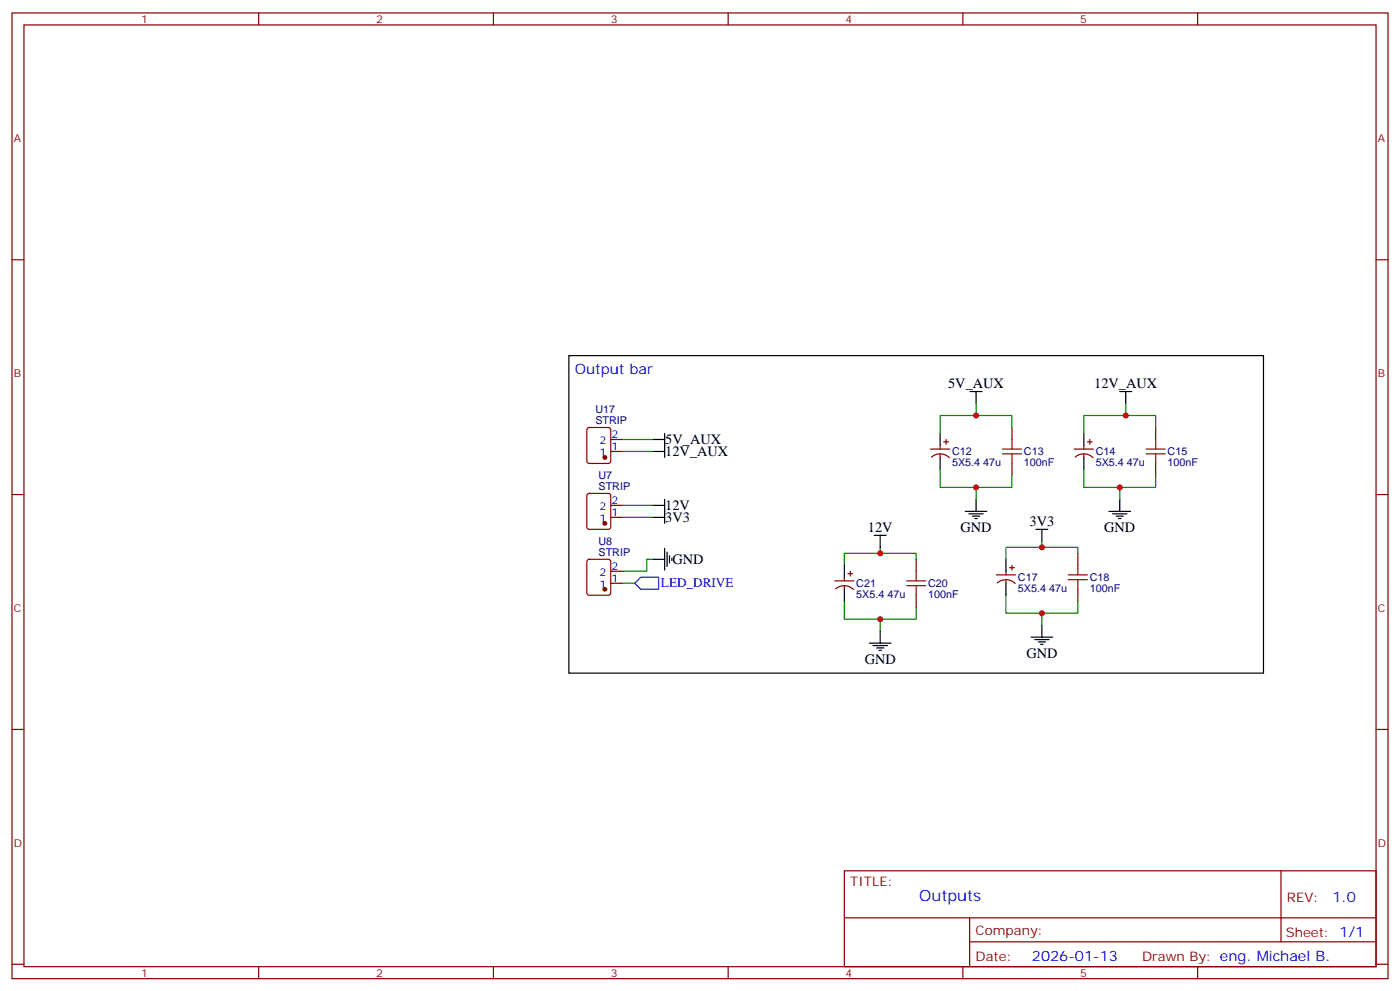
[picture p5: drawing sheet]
<svg xmlns="http://www.w3.org/2000/svg" width="412mm" height="292mm" viewBox="0 0 412 292" stroke-linecap="round" stroke-linejoin="round" font-family="sans-serif">
<g fill="none" stroke="#870000" stroke-width=".35">
<path d="M3.5 3.8h405.4v284.3h-405.4zM7.1 7.3h398.2v277.3h-398.2zM76.2 3.8v3.5M145.3 3.8v3.5M214.5 3.8v3.5M283.6 3.8v3.5M352.8 3.8v3.5M3.5 76.5h3.6M405.3 76.5h3.6M173.1 126.1l.5-.2h5.6l.7 .4v9.4l-.4 .7-5.9 .1-.7-.5v-9.4zM179.9 132.9h3.5M179.9 129.4h3.5"/>
<path d="M274.1 132.2h5.7M274.4 134.6a3.8 3.8 0 0 1 5.2 .2M276.9 131.2v1M276.9 133.6v1.1M278 130.1h1.4M278.7 129.4v1.4M298.1 125.9v3.5M298.1 136.5v3.5M316.4 132.2h5.7M316.7 134.6a3.8 3.8 0 0 1 5.3 .2M319.3 131.2v1M319.3 133.6v1.1"/>
<path d="M320.3 130.1h1.4M321 129.4v1.4M340.4 125.9v3.5M340.4 136.5v3.5M3.5 145.6h3.6M173.1 145.5l.5-.2h5.6l.7 .4v9.5l-.4 .6-5.9 .1-.7-.5v-9.4zM179.9 152.3h3.5M179.9 148.8h3.5M405.3 145.6h3.6M173.1 164.9l.5-.2h5.6l.7 .4v9.5l-.4 .6-5.9 .1-.7-.5v-9.4zM179.9 171.7h3.5M179.9 168.2h3.5"/>
<path d="M245.9 171h5.6M246.2 173.4a3.8 3.8 0 0 1 5.2 .2M248.7 170v1M248.7 172.4v1.1M249.8 168.9h1.4M250.5 168.2v1.4M269.9 164.7v3.5M269.9 175.3v3.5M293.5 169.3h5.7M293.8 171.6a3.8 3.8 0 0 1 5.2 .2M296.3 168.2v1.1M296.3 170.7v1"/>
<path d="M297.4 167.1h1.4M298.1 166.4v1.5M317.5 162.9v3.5M317.5 173.5v3.5M3.5 214.8h3.6M405.3 214.8h3.6M248.7 256.4h156.6v28.2h-156.6zM377.3 256.4v20.9M248.7 270.2h156.5M285.6 277.3h119.6M285.6 270.2v14.2M3.5 283.9h3.6"/>
<path d="M76.2 284.6v3.5M145.3 284.6v3.5M214.5 284.6v3.5M283.6 284.6v3.5M352.8 284.6v3.5M405.3 283.9h3.6"/>
</g>
<path d="M187 171.7l1.7-1.7h5.3v3.5h-5.3z" fill="none" stroke="#00f" stroke-width=".35"/>
<g fill="#870000" stroke="#870000" stroke-width=".35">
<circle cx="178.2" cy="134.7" r=".53"/>
<circle cx="178.2" cy="154.1" r=".53"/>
<circle cx="178.2" cy="173.5" r=".53"/>
</g>
<g fill="none" stroke="#000" stroke-width=".35">
<path d="M167.6 104.7h204.6v93.5h-204.6zM285.8 115.3h3.5M287.5 115.3v3.5M329.8 115.3h3.6M331.6 115.3v3.5M192.3 129.4h3.5M192.3 132.9h3.5M195.8 127.6v7.1M276.9 127.6v3.6M276.9 134.7v3.5M319.3 127.6v3.6M319.3 134.7v3.5"/>
<path d="M192.3 152.3h3.5M192.3 148.8h3.5M195.8 147v7.1M257.5 157.6h3.6M259.3 157.6v3.5M284.3 150.6h6.4M285.4 151.3h4.2M286.5 152h2.1M287.2 152.7h.7M287.5 147v3.6M305.2 155.9h3.5M306.9 155.9v3.5"/>
<path d="M326.7 150.6h6.3M327.7 151.3h4.3M328.8 152h2.1M329.5 152.7h.7M329.8 147v3.6M192.3 164.7h3.5M195.8 161.5v6.4M196.5 162.6v4.2M197.2 163.6v2.1M197.9 164.3v.7M248.7 166.4v3.6M248.7 173.5v3.5"/>
<path d="M296.3 164.7v3.5M296.3 171.7v3.6M256.1 189.4h6.4M257.2 190.1h4.2M258.2 190.8h2.1M258.9 191.5h.7M259.3 185.8v3.6M303.7 187.6h6.4M304.8 188.3h4.2M305.9 189h2.1M306.6 189.7h.7M306.9 184.1v3.5"/>
</g>
<g fill="none" stroke="#008700" stroke-width=".35">
<path d="M287.5 118.8v3.5M331.6 118.8v3.5h-12.3v5.3M183.4 129.4h8.9M183.4 132.9h8.9M276.9 138.2v5.3h21.2v-3.5M298.1 125.9v-3.6h-21.2v5.3M319.3 138.2v5.3h21.1v-3.5M331.6 122.3h8.8v3.6M183.4 148.8h8.9M183.4 152.3h8.9M287.5 143.5v3.5M306.9 159.4v1.7h-10.6v3.6"/>
<path d="M329.8 143.5v3.5M183.4 171.7h3.6M192.3 164.7h-1.8v3.5h-7.1M248.7 177v5.3h21.2v-3.5M259.3 162.9h10.6v1.8M259.3 161.1v1.8h-10.6v3.5M296.3 175.3v5.3h21.2v-3.6M306.9 161.1h10.6v1.8M259.3 182.3v3.5M306.9 180.6v3.5"/>
</g>
<g fill="none" stroke="#a10000" stroke-width=".35">
<path d="M295.3 133.6h5.6M295.3 132.2h5.6M298.1 129.4v2.8M298.1 133.6v2.9M337.6 133.6h5.7M337.6 132.2h5.7M340.4 129.4v2.8M340.4 133.6v2.9M267.1 172.4h5.6M267.1 171h5.6M269.9 168.2v2.8M269.9 172.4v2.9"/>
<path d="M314.7 170.7h5.6M314.7 169.3h5.6M317.5 166.4v2.9M317.5 170.7v2.8"/>
</g>
<g fill="#c00">
<circle cx="306.9" cy="161.1" r=".88"/>
<circle cx="287.5" cy="122.3" r=".88"/>
<circle cx="331.6" cy="122.3" r=".88"/>
<circle cx="287.5" cy="143.5" r=".88"/>
<circle cx="329.8" cy="143.5" r=".88"/>
<circle cx="306.9" cy="180.6" r=".88"/>
<circle cx="259.3" cy="182.3" r=".88"/>
<circle cx="259.3" cy="162.9" r=".88"/>
</g>
<text font-size="4.6" fill="#00f" x="270.8" y="265.4">Outputs</text>
<g font-size="4.2" fill="#00f">
<text x="169.3" y="110">Output bar</text>
<text x="392.5" y="265.7">1.0</text>
<text x="304" y="283">2026-01-13</text>
</g>
<g font-size="4.2">
<text x="279.3" y="114.2">5V_AUX</text>
<text x="322.3" y="114.2">12V_AUX</text>
<text x="196" y="130.8">5V_AUX</text>
<text x="196" y="134.4">12V_AUX</text>
<text x="196" y="153.8">3V3</text>
<text x="196" y="150.2">12V</text>
<text x="303.3" y="154.8">3V3</text>
<text x="255.6" y="156.5">12V</text>
<text x="282.9" y="156.7">GND</text>
<text x="325.3" y="156.7">GND</text>
<text x="198.1" y="166.1">GND</text>
<text x="254.7" y="195.5">GND</text>
<text x="302.3" y="193.7">GND</text>
</g>
<text font-size="3.9" fill="#00f" x="194.7" y="172.9">LED_DRIVE</text>
<g font-size="3.9" fill="#800">
<text x="250.5" y="261">TITLE:</text>
<text x="379.1" y="265.7">REV:</text>
<text x="287.4" y="275.2">Company:</text>
<text x="378.7" y="275.8">Sheet: 1/1</text>
<text x="287.4" y="282.9">Date:</text>
<text x="336.4" y="282.9">Drawn By: eng. Michael B.</text>
</g>
<g font-size="3.2" fill="#800">
<text x="41.6" y="6.8">1</text>
<text x="110.8" y="6.8">2</text>
<text x="179.9" y="6.8">3</text>
<text x="249.1" y="6.8">4</text>
<text x="318.2" y="6.8">5</text>
<text x="4.1" y="41.9">A</text>
<text x="405.9" y="41.9">A</text>
<text x="4.1" y="111.1">B</text>
<text x="405.9" y="111.1">B</text>
<text x="4.1" y="180.2">C</text>
<text x="405.9" y="180.2">C</text>
<text x="4.1" y="249.3">D</text>
<text x="405.9" y="249.3">D</text>
<text x="41.6" y="287.6">1</text>
<text x="110.8" y="287.6">2</text>
<text x="179.9" y="287.6">3</text>
<text x="249.1" y="287.6">4</text>
<text x="318.2" y="287.6">5</text>
</g>
<g font-size="3.2" fill="#000080">
<text x="175.4" y="124.8">STRIP</text>
<text x="175.4" y="121.7">U17</text>
<text x="280.5" y="137.3">5X5.4 47u</text>
<text x="280.5" y="134">C12</text>
<text x="301.6" y="137.3">100nF</text>
<text x="301.6" y="134">C13</text>
<text x="322.8" y="137.3">5X5.4 47u</text>
<text x="322.8" y="134">C14</text>
<text x="344" y="137.3">100nF</text>
<text x="344" y="134">C15</text>
<text x="176.3" y="141.1">U7</text>
<text x="176.3" y="144.2">STRIP</text>
<text x="176.3" y="160.5">U8</text>
<text x="176.3" y="163.6">STRIP</text>
<text x="252.2" y="172.8">C21</text>
<text x="273.4" y="172.8">C20</text>
<text x="299.9" y="171.1">C17</text>
<text x="321" y="171.1">C18</text>
<text x="252.2" y="176.1">5X5.4 47u</text>
<text x="273.4" y="176.1">100nF</text>
<text x="299.9" y="174.3">5X5.4 47u</text>
<text x="321" y="174.3">100nF</text>
</g>
<g font-size="3.2" fill="#00f">
<text x="176.6" y="130.8">2</text>
<text x="180.1" y="129">2</text>
<text x="176.6" y="134.3">1</text>
<text x="180.1" y="132.6">1</text>
<text x="180.1" y="148.4">2</text>
<text x="176.6" y="153.7">1</text>
<text x="176.6" y="150.2">2</text>
<text x="180.1" y="152">1</text>
<text x="180.1" y="167.9">2</text>
<text x="176.6" y="173.1">1</text>
<text x="176.6" y="169.6">2</text>
<text x="180.1" y="171.4">1</text>
</g>
</svg>
